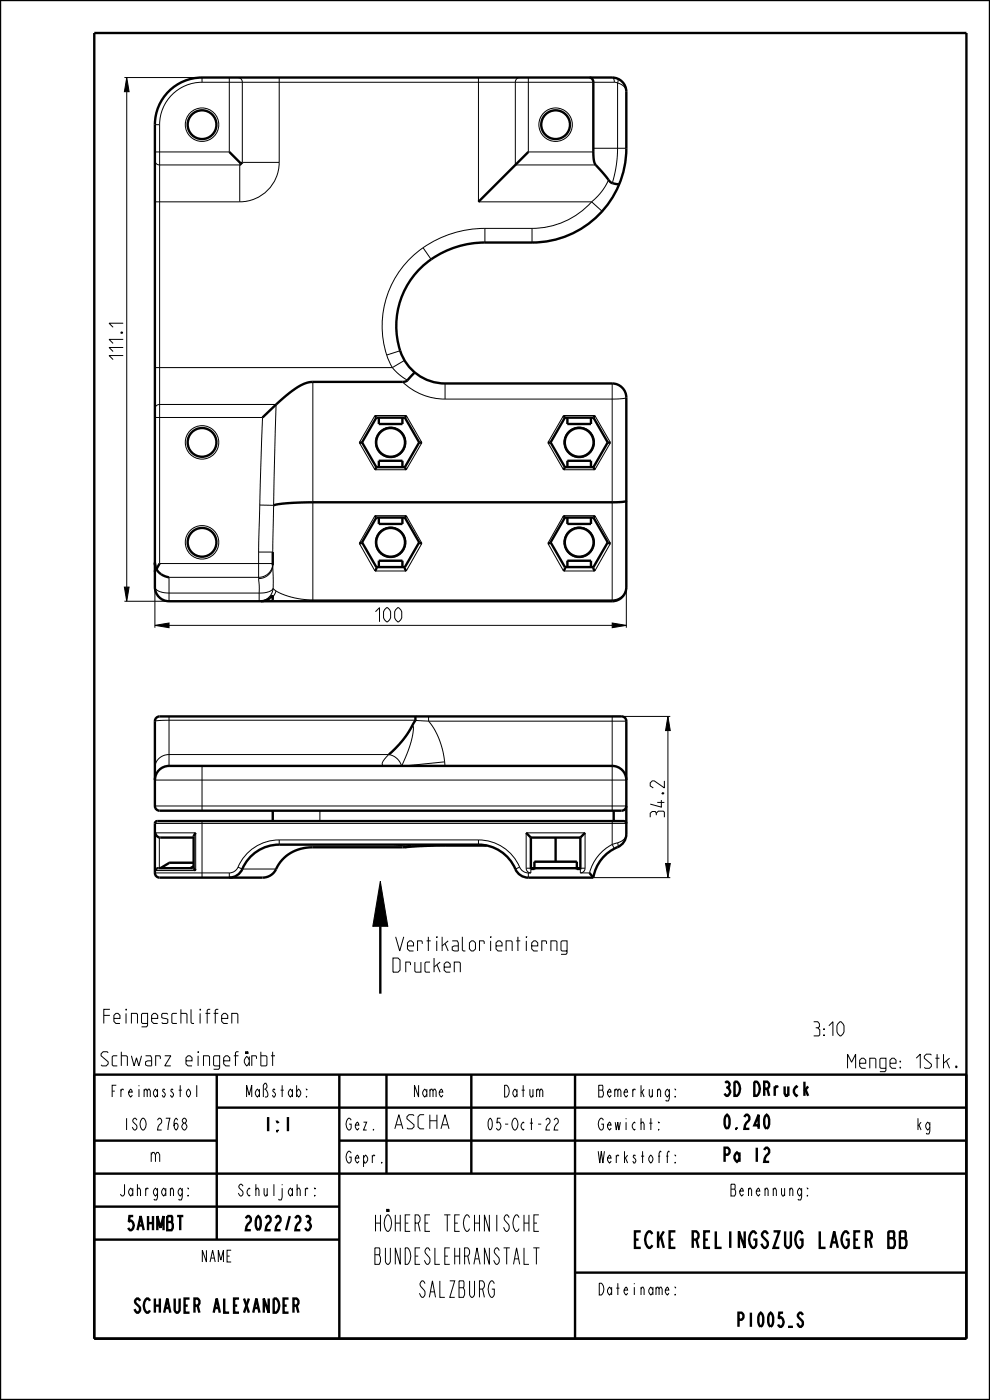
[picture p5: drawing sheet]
<svg xmlns="http://www.w3.org/2000/svg" width="210mm" height="297mm" viewBox="0 0 210 297" stroke-linecap="round" stroke-linejoin="round" font-family="sans-serif">
<path d="M26.9 16.5l.5 3h-1zM26.4 124.6h1l-.5 3zM32.9 132.7l3-.5v1zM129.9 132.2l3 .5-3 .5zM141.7 152l.5 3h-1zM80.7 187l1.6 9.5h-3.2zM141.2 183.2h1l-.5 3z" fill="#000"/>
<g fill="none" stroke="#000" stroke-width=".21">
<path d="M26.4 16.5h16.5M26.9 16.5l.5 3h-1zM26.9 19.5v105.1M26.4 124.6h1l-.5 3zM26.4 127.6h30.2M32.9 132.7l3-.5v1zM32.9 121.3v11.9M35.9 132.7h94M129.9 132.2l3 .5-3 .5zM132.9 124.6v8.6M129.9 152h12.3M141.7 152l.5 3h-1z"/>
<path d="M141.7 155v28.2M80.7 187l1.6 9.5h-3.2zM125.9 186.2h16.3M141.2 183.2h1l-.5 3z"/>
</g>
<g fill="none" stroke="#000" stroke-width=".51">
<path d="M0 0h210v297h-210zM20 7h185v277h-185zM117.9 177.7v5.1M80.7 196.5v14.3M112.6 184.2h.8M122.4 184.2h.7M20 228h185v56M46 235h159M46 228v35M72 228v56M82 228v21M100 228v21"/>
<path d="M122 228v56M20 242h26M20 249h185M20 256h52M72 242h133M20 263h52M122 270h83"/>
</g>
<!-- layer: A_RUNDUNGEN -->
<g fill="none" stroke="#000" stroke-width=".51">
<path d="M36.2 19a10 10 0 0 1 6.7-2.5h87a3 3 0 0 1 3 3v12a20 20 0 0 1-20 20h-10a18.8 18.8 0 0 0-17.7 11.5 16.6 16.6 0 0 0 .5 13.4 10 10 0 0 0 8.7 5h35.5a3 3 0 0 1 3 3v40.2a3 3 0 0 1-3 3h-94a3 3 0 0 1-3-3v-98.1a10 10 0 0 1 3.3-7.5zM125 16.5l.6 .2 .3 .7v14.8a3.9 3.9 0 0 0 1.4 3.8l1.8 2.2a2.32 2.32 0 0 0 2.3 .8M48.6 32.2l2.5 2.5M51.1 34.7l-.2 .3M51.4 34.5l-.3 .2M112.1 32.2l-10.6 10.6M88 79l-.6 .6a2.6 2.6 0 0 1-1.7 1.4h-19.3a8.2 8.2 0 0 0-5.1 2.4l-2.7 2.4M58.6 85.8l-2.9 2.8M58.6 85.8h.1M76.8 93.9h-.6M76.8 93.9l3 5.2M79.5 88.2l.3 .4"/>
<path d="M79.8 88.6h6.1M79.8 99.1h6.1M79.8 88.6l-3 5.3M79.8 99.1l-.3 .6M80.4 99.1v-1.3h5v1.3M80.4 88.6v1.3h5v-1.3M85.9 99.1l.3 .6M85.9 88.6l3 5.3M86.2 88.2l-.3 .4M88.9 93.9l-3 5.2M88.9 93.9h.6M116.8 93.9h-.6"/>
<path d="M116.8 93.9l3 5.2M119.5 88.2l.3 .4M119.8 88.6h6.1M119.8 99.1h6.1M119.8 88.6l-3 5.3M119.8 99.1l-.3 .6M120.4 99.1v-1.3h5v1.3M120.4 88.6v1.3h5v-1.3M125.9 99.1l.3 .6M125.9 88.6l3 5.3M126.2 88.2l-.3 .4M128.9 93.9l-3 5.2"/>
<path d="M128.9 93.9h.6M32.9 119.3v.1M32.9 119.4l.3 1.4M32.9 119.4l.1 .8M33.9 119.6l-.7 1.2M57.9 117.1v2.8M76.8 115.1l-.6 .2M76.8 115.1l3 5.2-.3 .8M79.5 109.4l.3 .4M79.8 109.8h6.1M79.8 109.8l-3 5.3M80.4 109.8v1.3h5v-1.3"/>
<path d="M85.9 109.8l3 5.3M86.2 109.4l-.3 .4M88.9 115.1l-3 5.2 .3 .8M88.9 115.1l.6 .2M116.8 115.1l-.6 .2M116.8 115.1l3 5.2M119.5 109.4l.3 .4M119.8 109.8h6.1M119.8 109.8l-3 5.3M120.4 109.8v1.3h5v-1.3M125.9 109.8l3 5.3 .6 .2M126.2 109.4l-.3 .4"/>
<path d="M128.9 115.1l-3 5.2 .3 .8M132.9 106.3l-.9 .2-1.9 .1h-63.7a36.2 36.2 0 0 0-8.4 .6M33.1 120.6l-.2 .7M33.2 120.8a3.6 3.6 0 0 0 2.7 1.7M57.9 126.3a3.1 3.1 0 0 1-2.5 1.3M57.9 126.3v1M79.8 120.3h6.1M80.4 120.3v-1.3h5v1.3M119.8 120.3h6.1M119.8 120.3l-.3 .8M120.4 120.3v-1.3h5v1.3M88.1 152v.8a23.2 23.2 0 0 1-5.6 7.3"/>
<path d="M32.9 165.5a3 3 0 0 1 3-3h94a3 3 0 0 1 3 3M32.9 176.7l.4 .7 .6 .3h7.2M41.5 176.7l-.4 .8v6.7M57.9 172v2.2M87 179.2l-.5 .4-.6 .1M103.2 179.4h-10.6l-6.7 .3M111.6 176.7l1 1M112.6 177.7h10.5M112.6 177.7v6.7M123.1 177.7v6.7M124.1 176.7l-1 1M130.2 172v2.2"/>
<path d="M132.9 174.7l-.3-.4-.2-.1h-99l-.3 .1-.2 .4v10.5a1 1 0 0 0 1 1h21.8a3.4 3.4 0 0 0 3.2-2.4 8.2 8.2 0 0 1 7.5-4.1h19.5M132.9 171a1 1 0 0 1-1 1h-98a1 1 0 0 1-1-1v-18a1 1 0 0 1 1-1h98a1 1 0 0 1 1 1v23.9a3.3 3.3 0 0 1-2.7 3.2 8.5 8.5 0 0 0-4.3 6.1M41.1 183h-5.1l-2 1.2M41.1 183.8l-.7 .4M41.1 184.2h.1M41.1 184.2h-7.6l-.4 .1-.2 .4M41.1 184.2l.4 .5M48.6 186.2a3 3 0 0 0 2.8-1.8 8.5 8.5 0 0 1 7.8-5.2h42.3a8.7 8.7 0 0 1 8.1 5.7 3 3 0 0 0 2.5 1.3h13.8M112.6 184.3h.8M113.4 184.2h9M113.4 184.4v-1.6h9v1.6M122.4 184.3h.7"/>
<path d="M125 185.2l.9 1"/>
<circle cx="42.9" cy="26.5" r="3.1"/>
<circle cx="117.9" cy="26.5" r="3.1"/>
<circle cx="42.9" cy="93.9" r="3.1"/>
<circle cx="82.9" cy="93.9" r="3.1"/>
<circle cx="122.9" cy="93.9" r="3.1"/>
<circle cx="42.9" cy="115.1" r="3.1"/>
<circle cx="82.9" cy="115.1" r="3.1"/>
<circle cx="122.9" cy="115.1" r="3.1"/>
</g>
<g fill="none" stroke="#000" stroke-width=".21">
<path d="M42.9 17.5a9 9 0 0 0-9 9M42.9 16.5v1M42.9 17.5h87.4M48.6 16.5v15.7h-15.7M50.5 16.5l.6 .2 .3 .7v17.1h7.8M59.2 16.5v18M101.5 16.5v26.3h24M110.2 16.5l-.6 .2-.3 .7v17.6h17.1M112.1 16.5v15.7h13.8M129.9 16.5l.3 .2 .1 .8M130.3 17.5l.7 .1M131 16.7l.1 .3-.1 .6"/>
<path d="M131 17.6a2.16 2.16 0 0 1 1.9 1.9M131 17.6v15.4l-.4 2.9-.7 3M32.9 34.1l.2 .6 .7 .3h17.1v7.8M32.9 26.5h1M33.9 26.5v93.1h24l-.1 .3M59.2 34.5a8.4 8.4 0 0 1-8.3 8.3M125.9 31.5h7M129.1 38.2a12.3 12.3 0 0 1-3.6 4.6M32.9 42.8h18M89.7 52.6a20.2 20.2 0 0 0-7.7 22.7M89.7 52.6l1.8 2.4M102.9 48.5a23 23 0 0 0-13.2 4.1"/>
<path d="M102.9 48.5v3M102.9 48.5h10M112.9 48.5v3M125.5 42.8a17 17 0 0 1-12.6 5.7M125.5 42.8l2.2 2M32.9 78h50.3M82 75.3l1.2 2.7M83.2 78l1.5 1.5 1.7 1.2M84.9 74.4l-2.9 .9M85.8 76.5l-2.6 1.5M32.9 86.7l.3-.6 .7-.3h24.7l-.6 21.4M32.9 88.6h22.8l-.6 18.5"/>
<path d="M66.4 81v46.6M79.5 88.2h6.7l3.3 5.7-3.3 5.8h-6.7l-3.3-5.8zM80.4 97.8h5M80.4 89.9h5M85.4 81a13 13 0 0 0 9 3.7M94.4 81.4v3.3M119.5 88.2h6.7l3.3 5.7-3.3 5.8h-6.7l-3.3-5.8zM120.4 97.8h5M120.4 89.9h5M129.9 81.4v46.2M132.9 84.4l-.9 .2-1.9 .1h-35.7M54.9 117.1v5.6"/>
<path d="M55.1 107.1l-.2 10M55.1 107.1l2.9 .1M57.8 119.9a2.97 2.97 0 0 1-2.9 2.6h-19v5.1M57.9 119.9a2.9 2.9 0 0 1-3 2.8M57.9 119.9v4.9M58 107.2l-.1 9.9h-3M79.5 109.4h6.7l3.3 5.9-3.3 5.8h-6.7l-3.3-5.8zM80.4 119h5M80.4 111.1h5M119.5 109.4h6.7l3.3 5.9-3.3 5.8h-6.7l-3.3-5.8zM119.6 115a3.3 3.3 0 0 1 4.7-2.9 3.3 3.3 0 0 1 .5 5.5 3.3 3.3 0 0 1-5.1-1.9l-.1-.6M120.4 119h5"/>
<path d="M120.4 111.1h5M32.9 124.6a2.48 2.48 0 0 0 2.5 1.2h19.6M54.9 122.7l.1 3.1M57.9 127.3l-1.3 .3v-.3M57.9 126.3l-1.2 .9-1.3 .4M57.9 124.8a2.99 2.99 0 0 1-2.9 2.8v-1.8M57.9 124.8a3.2 3.2 0 0 1-2.9 1M57.9 124.8l.6 .6M58.5 125.4l-.6 1.2M132.9 124.6a2.87 2.87 0 0 1-3 2.7h-63.5a15.8 15.8 0 0 1-7.9-1.9M35.9 152v10.5M88.1 152.8l2.8 .2"/>
<path d="M88.1 152.8h-52.2l-3 .2M90.9 153a15.9 15.9 0 0 1 3.4 8.6M90.9 152v1M129.9 152v20M132.9 153h-42M32.9 174.7h100M32.9 171h100M32.9 165.5h100M32.9 176.7h8.6v8h-8.6zM33.8 177.7v6.5M42.9 162.5v9.5M42.9 174.2v12"/>
<path d="M59.2 178.2a9.5 9.5 0 0 0-8.7 5.8M59.2 178.2v1M59.2 178.2h42.3M67.9 172v2.2M82.4 160.1l-.9 1a.93 .93 0 0 0-.3 1.2l.7 .2M82.5 160.1h.1M82.5 160.1h-.1M82.5 160.1h-46.6a2.89 2.89 0 0 0-3 2.7M82.5 160.1a3.4 3.4 0 0 1 2.7 2.4M82.5 160.1a22.4 22.4 0 0 0 4.8-5.6l.3-.4a4.3 4.3 0 0 1-.3 2.7l-.6 2.2-1.5 3.5M83.2 179.2l3.2 .4M94.3 161.6l.1 .9"/>
<path d="M94.3 161.6l-8.4 .9M94.4 179.2v.2M101.5 178.2a9.5 9.5 0 0 1 8.7 5.8M101.5 178.2v1M129.9 179.1a9.5 9.5 0 0 0-4.9 6.1h-1.9l.7-.3 .3-.7M129.9 174.2v4.9M129.9 179.1l.4 .9M131 178.8l.1 .6-.1 .3M131 178.8l-1.1 .3M132.9 176.9a2.16 2.16 0 0 1-1.9 1.9M32.9 185.2h15.7M35.9 183.1h5.2"/>
<path d="M48.6 185.2v1M50.5 184a2 2 0 0 1-1.9 1.2M50.5 184l.9 .4h7.2M110.2 184a2 2 0 0 0 1.9 1.2M110.2 184l-.9 .4M111.6 184.2l.3 .7 .7 .3M111.6 184.2h1M111.6 184.2v-7.5h12.5v7.5M112.1 185.2v1M112.1 185.2h.5M113.4 184.4h-.8v.8M113.4 182.8h9"/>
<path d="M122.4 184.4h.7v.8M123.1 184.2h1"/>
<circle cx="42.9" cy="26.5" r="3.6"/>
<circle cx="117.9" cy="26.5" r="3.6"/>
<circle cx="42.9" cy="93.9" r="3.6"/>
<circle cx="82.9" cy="93.9" r="3.3"/>
<circle cx="122.9" cy="93.9" r="3.3"/>
<circle cx="42.9" cy="115.1" r="3.6"/>
<circle cx="82.9" cy="115.1" r="3.3"/>
</g>
<g font-size="4.6">
<text x="77.1" y="261.2">HÖHERE TECHNISCHE</text>
<text x="77.1" y="268.2">BUNDESLEHRANSTALT</text>
<text x="130.7" y="264.7">ECKE RELINGSZUG LAGER BB</text>
<text x="87.6" y="275.2">SALZBURG</text>
</g>
<g font-size="3.9">
<text x="26.1" y="76.3" transform="rotate(-90 26.1 76.3)">111.1</text>
<text x="79.6" y="131.9">100</text>
<text x="140.9" y="173.4" transform="rotate(-90 140.9 173.4)">34.2</text>
<text x="83.4" y="201.7">Vertikalorientierng</text>
<text x="83.4" y="206.2">Drucken</text>
<text x="21.4" y="217.1">Feingeschliffen</text>
<text x="170.5" y="219.8">3:10</text>
<text x="21.4" y="226.1">Schwarz eingefärbt</text>
<text x="179.2" y="226.6">Menge: 1Stk.</text>
<text x="153.2" y="232.5">3D DRruck</text>
<text x="55.5" y="240">1:1</text>
<text x="83.2" y="239.5">ASCHA</text>
<text x="153.2" y="239.5">0.240</text>
<text x="31.6" y="246.5">m</text>
<text x="153.2" y="246.5">Pa 12</text>
<text x="26" y="261">5AHMBT</text>
<text x="50.8" y="261">2022/23</text>
<text x="26.1" y="278.5">SCHAUER ALEXANDER</text>
<text x="155.3" y="281.5">P1005_S</text>
</g>
<g font-size="3.3">
<text x="22.3" y="232.7">Freimasstol</text>
<text x="51.2" y="232.7">Maßstab:</text>
<text x="87.1" y="232.7">Name</text>
<text x="106.1" y="232.7">Datum</text>
<text x="127.1" y="232.7">Bemerkung:</text>
<text x="25.2" y="239.7">ISO 2768</text>
<text x="73.2" y="239.7">Gez.</text>
<text x="102.2" y="239.7">05-Oct-22</text>
<text x="127.1" y="239.7">Gewicht:</text>
<text x="194.2" y="239.7">kg</text>
<text x="73.2" y="246.7">Gepr.</text>
<text x="127.1" y="246.7">Werkstoff:</text>
<text x="24.2" y="253.7">Jahrgang:</text>
<text x="49.2" y="253.7">Schuljahr:</text>
<text x="153.7" y="253.7">Benennung:</text>
<text x="42.1" y="267.7">NAME</text>
<text x="127.1" y="274.7">Dateiname:</text>
</g>
</svg>
